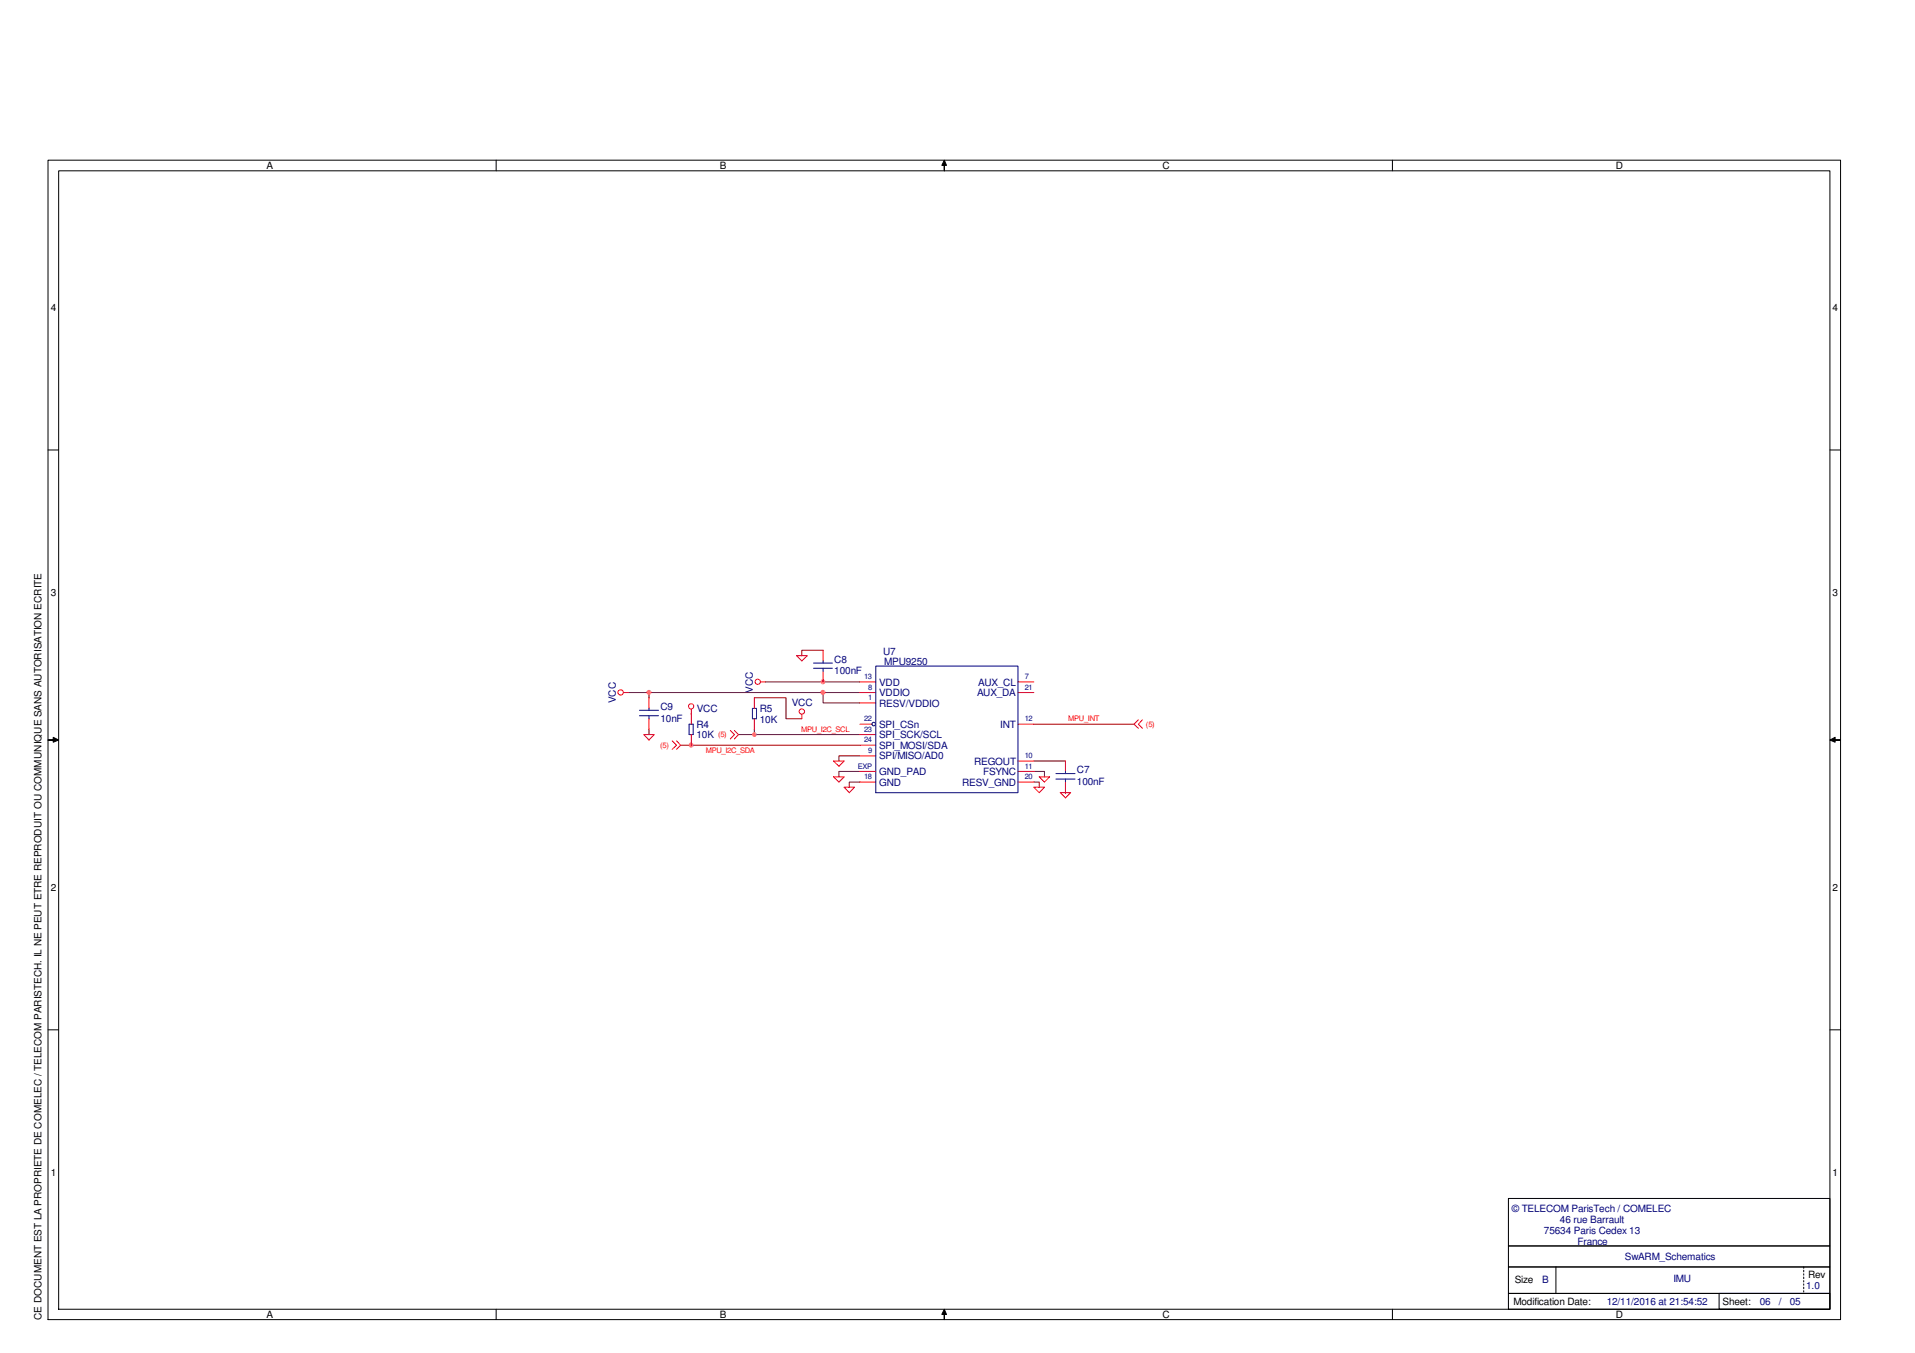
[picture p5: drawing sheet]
<svg xmlns="http://www.w3.org/2000/svg" width="297mm" height="210mm" viewBox="0 0 297 210" stroke-linecap="round" stroke-linejoin="round" font-family="sans-serif">
<path d="M97.4 107.4h36M105.6 115.6h27.8M114.6 114h18.8M118.7 105.8h14.7M127.7 105.8h.1M160.4 119.7h1.6v.8M160.4 118.1h4.9M133.4 121.3h-1.7v.8M160.4 121.3h.8v.8M165.3 123h.1" fill="none" stroke="#800000" stroke-width=".16"/>
<circle cx="127.6" cy="105.8" r=".32" fill="#f0f"/>
<circle cx="127.6" cy="105.8" r=".32" fill="none" stroke="#f0f" stroke-width=".16"/>
<path d="M100.7 107.4v.8M127.7 100.9h-3.3v.8" fill="none" stroke="#800000" stroke-width=".16"/>
<circle cx="100.7" cy="107.4" r=".31" fill="#f0f"/>
<circle cx="100.7" cy="107.4" r=".31" fill="none" stroke="#f0f" stroke-width=".16"/>
<path d="M100.7 113.2v.8M127.7 107.4v1.7h5.7" fill="none" stroke="#800000" stroke-width=".16"/>
<circle cx="127.6" cy="107.4" r=".32" fill="#f0f"/>
<circle cx="127.6" cy="107.4" r=".32" fill="none" stroke="#f0f" stroke-width=".16"/>
<path d="M117 113.2v.8M133.4 117.3h-3.3v.8" fill="none" stroke="#800000" stroke-width=".16"/>
<circle cx="117" cy="114" r=".3" fill="#f0f"/>
<circle cx="117" cy="114" r=".3" fill="none" stroke="#f0f" stroke-width=".16"/>
<path d="M107.2 115.6h.1" fill="none" stroke="#800000" stroke-width=".16"/>
<circle cx="107.2" cy="115.6" r=".32" fill="#f0f"/>
<circle cx="107.2" cy="115.6" r=".32" fill="none" stroke="#f0f" stroke-width=".16"/>
<path d="M107.2 110.7h.1M117 108.2h4.9v3.3h2.5M133.4 119.7h-3.3v.8M160.4 112.4h15.5" fill="none" stroke="#800000" stroke-width=".16"/>
<g fill="none" stroke="#000" stroke-width=".16">
<path d="M7.4 24.8h278.1v179.9h-278.1zM9.1 26.5h274.7v176.6h-274.7zM77 24.8v1.7M146.5 24.8l.3 .9h-.3v.8v-.8h-.4zM216 24.8v1.7M7.4 69.8h1.7M283.8 69.8h1.7M7.4 114.8h.9v-.4l.8 .4-.8 .3v-.3zM283.8 114.8l.8-.4v.4h.9h-.9v.3zM7.4 159.8h1.7M283.8 159.8h1.7M234 185.9h49.8v7.4h-49.8z"/>
<path d="M234 193.3h49.8v3.3h-49.8zM234 196.6h49.8v4.1h-49.8zM241.3 196.6v4.1M279.8 196.6v.2M279.8 197.1v.2M279.8 197.6v.2M279.8 198.1v.3M279.8 198.7v.2M279.8 199.2v.2M279.8 199.7v.2M77 203.1v1.6M146.5 203.1l.3 .8h-.3v.8v-.8h-.4z"/>
<path d="M216 203.1v1.6M234 200.7h49.8v2.4h-49.8zM266.7 200.7h17.1v2.4h-17.1zM279.8 200.2v.2"/>
</g>
<g fill="#000">
<path d="M146.5 24.8l.3 .9h-.3v.8v-.8h-.4z" fill-rule="evenodd"/>
<path d="M7.4 114.8h.9v-.4l.8 .4-.8 .3v-.3z" fill-rule="evenodd"/>
<path d="M283.8 114.8l.8-.4v.4h.9h-.9v.3z" fill-rule="evenodd"/>
<path d="M146.5 203.1l.3 .8h-.3v.8v-.8h-.4z" fill-rule="evenodd"/>
</g>
<g fill="none" stroke="#f00" stroke-width=".16">
<path d="M96.7 107.4h.7M99.9 114h1.6l-.8 .8zM100.7 108.2v1.7M100.7 111.5v1.7M104.3 114.9l.6 .7-.6 .6M104.9 114.9l.7 .7-.7 .6M107.2 110v2.4M107.2 114v1.6M113.3 113.3l.6 .7-.6 .6M113.9 113.3l.7 .7-.7 .6M117 108.2v1.7M117 111.5v1.7"/>
<path d="M118 105.8h.7M123.6 101.7h1.6l-.8 .8zM124.4 110.8v.7M127.7 100.9v1.6M127.7 104.2v1.6M129.3 118.1h1.6l-.8 .8zM133.4 105.8h2.4M133.4 107.4h2.4M133.4 109.1h2.4M133.4 112.4h1.9M133.4 114h2.4M133.4 115.6h2.4"/>
<path d="M133.4 117.3h2.4M133.4 119.7h2.4M157.9 105.8h2.5M157.9 107.4h2.5M157.9 112.4h2.5M157.9 118.1h2.5M157.9 119.7h2.5M165.3 118.1v1.6M176.6 111.7l-.7 .7 .7 .6M177.2 111.7l-.6 .7 .6 .6M129.3 120.5h1.6l-.8 .8zM130.9 122.1h1.6l-.8 .9z"/>
<path d="M133.4 121.3h2.4M157.9 121.3h2.5M160.4 122.1h1.6l-.8 .9zM161.2 120.5h1.6l-.8 .8zM164.5 123h1.6l-.8 .8zM165.3 121.3v1.7"/>
<circle cx="96.3" cy="107.4" r=".41"/>
<circle cx="107.2" cy="109.6" r=".41"/>
<circle cx="117.5" cy="105.8" r=".41"/>
<circle cx="124.4" cy="110.4" r=".41"/>
</g>
<g fill="none" stroke="#000080" stroke-width=".16">
<path d="M99.2 110.2h2.9M99.2 111h2.9M100.7 109.9v.3M100.7 111v.5M106.9 112.4h.6v1.6h-.6zM116.7 109.9h.6v1.6h-.6zM126.2 102.9h2.9M126.2 103.7h2.9M127.7 102.5v.4M127.7 103.7v.5M135.8 103.3h22.1v19.7h-22.1zM165.3 119.7v.3"/>
<path d="M163.8 120h2.9M163.8 120.9h2.9M165.3 120.9v.4"/>
<circle cx="135.5" cy="112.3" r=".28"/>
</g>
<g font-size="1.6">
<text x="41.3" y="26.2">A</text>
<text x="111.6" y="26.2">B</text>
<text x="180.3" y="26.2">C</text>
<text x="250.7" y="26.2">D</text>
<text x="7.9" y="48.3">4</text>
<text x="284.3" y="48.3">4</text>
<text x="7.9" y="92.5">3</text>
<text x="284.3" y="92.5">3</text>
<text x="7.9" y="138.3">2</text>
<text x="284.3" y="138.3">2</text>
<text x="7.9" y="182.4">1</text>
<text x="284.3" y="182.4">1</text>
<text x="234.8" y="202.5">Modification Date:</text>
<text x="234.9" y="199">Size</text>
<text x="267.2" y="202.4">Sheet:</text>
<text x="280.5" y="198.3">Rev</text>
<text x="6.4" y="204.8" transform="rotate(-90 6.4 204.8)">CE DOCUMENT EST LA PROPRIETE DE COMELEC / TELECOM PARISTECH. IL NE PEUT ETRE REPRODUIT OU COMMUNIQUE SANS AUTORISATION ECRITE</text>
<text x="41.3" y="204.5">A</text>
<text x="111.6" y="204.5">B</text>
<text x="180.3" y="204.5">C</text>
<text x="250.7" y="204.5">D</text>
</g>
<g font-size="1.6" fill="#000080">
<text x="137" y="101.6">U7</text>
<text x="116.8" y="107.4" transform="rotate(-90 116.8 107.4)">VCC</text>
<text x="129.4" y="102.8">C8</text>
<text x="129.4" y="104.6">100nF</text>
<text x="136.4" y="108">VDDIO</text>
<text x="136.4" y="106.4">VDD</text>
<text x="137.2" y="103.2">MPU9250</text>
<text x="151.6" y="108">AUX_DA</text>
<text x="151.7" y="106.4">AUX_CL</text>
<text x="95.5" y="109.1" transform="rotate(-90 95.5 109.1)">VCC</text>
<text x="102.4" y="110.2">C9</text>
<text x="102.4" y="112">10nF</text>
<text x="108" y="112.9">R4</text>
<text x="108.1" y="110.4">VCC</text>
<text x="117.9" y="110.4">R5</text>
<text x="117.9" y="112.1">10K</text>
<text x="122.8" y="109.6">VCC</text>
<text x="136.4" y="112.9">SPI_CSn</text>
<text x="136.4" y="109.6">RESV/VDDIO</text>
<text x="155.1" y="112.9">INT</text>
<text x="108" y="114.6">10K</text>
<text x="136.4" y="117.8">SPI/MISO/AD0</text>
<text x="136.4" y="116.2">SPI_MOSI/SDA</text>
<text x="136.4" y="114.6">SPI_SCK/SCL</text>
<text x="151.1" y="118.6">REGOUT</text>
<text x="167" y="120">C7</text>
<text x="136.4" y="121.9">GND</text>
<text x="136.4" y="120.3">GND_PAD</text>
<text x="149.2" y="121.9">RESV_GND</text>
<text x="152.5" y="120.3">FSYNC</text>
<text x="167" y="121.8">100nF</text>
<text x="234.5" y="188">© TELECOM ParisTech / COMELEC</text>
<text x="239.5" y="191.4">75634 Paris Cedex 13</text>
<text x="242" y="189.7">46 rue Barrault</text>
<text x="244.7" y="193.2">France</text>
<text x="252" y="195.4">SwARM_Schematics</text>
<text x="239.2" y="199">B</text>
<text x="249.2" y="202.5">12/11/2016 at 21:54:52</text>
<text x="259.6" y="198.8">IMU</text>
<text x="273" y="202.4">06</text>
<text x="275.9" y="202.4">/</text>
<text x="277.6" y="202.4">05</text>
<text x="280.2" y="200">1.0</text>
</g>
<g font-size="1.2" fill="#000080">
<text x="134" y="105.4">13</text>
<text x="134.7" y="107">8</text>
<text x="159" y="105.4">7</text>
<text x="159" y="107">21</text>
<text x="134" y="111.9">22</text>
<text x="134" y="113.5">23</text>
<text x="134.7" y="108.6">1</text>
<text x="159" y="111.9">12</text>
<text x="133.1" y="119.3">EXP</text>
<text x="134" y="115.2">24</text>
<text x="134.7" y="116.8">9</text>
<text x="159" y="119.3">11</text>
<text x="159" y="117.6">10</text>
<text x="134" y="120.9">18</text>
<text x="159" y="120.9">20</text>
</g>
<g font-size="1.2" fill="#f00">
<text x="124.3" y="113.6">MPU_I2C_SCL</text>
<text x="165.7" y="111.9">MPU_INT</text>
<text x="177.8" y="112.8">(5)</text>
<text x="102.4" y="116">(5)</text>
<text x="109.5" y="116.8">MPU_I2C_SDA</text>
<text x="111.4" y="114.4">(5)</text>
</g>
</svg>
